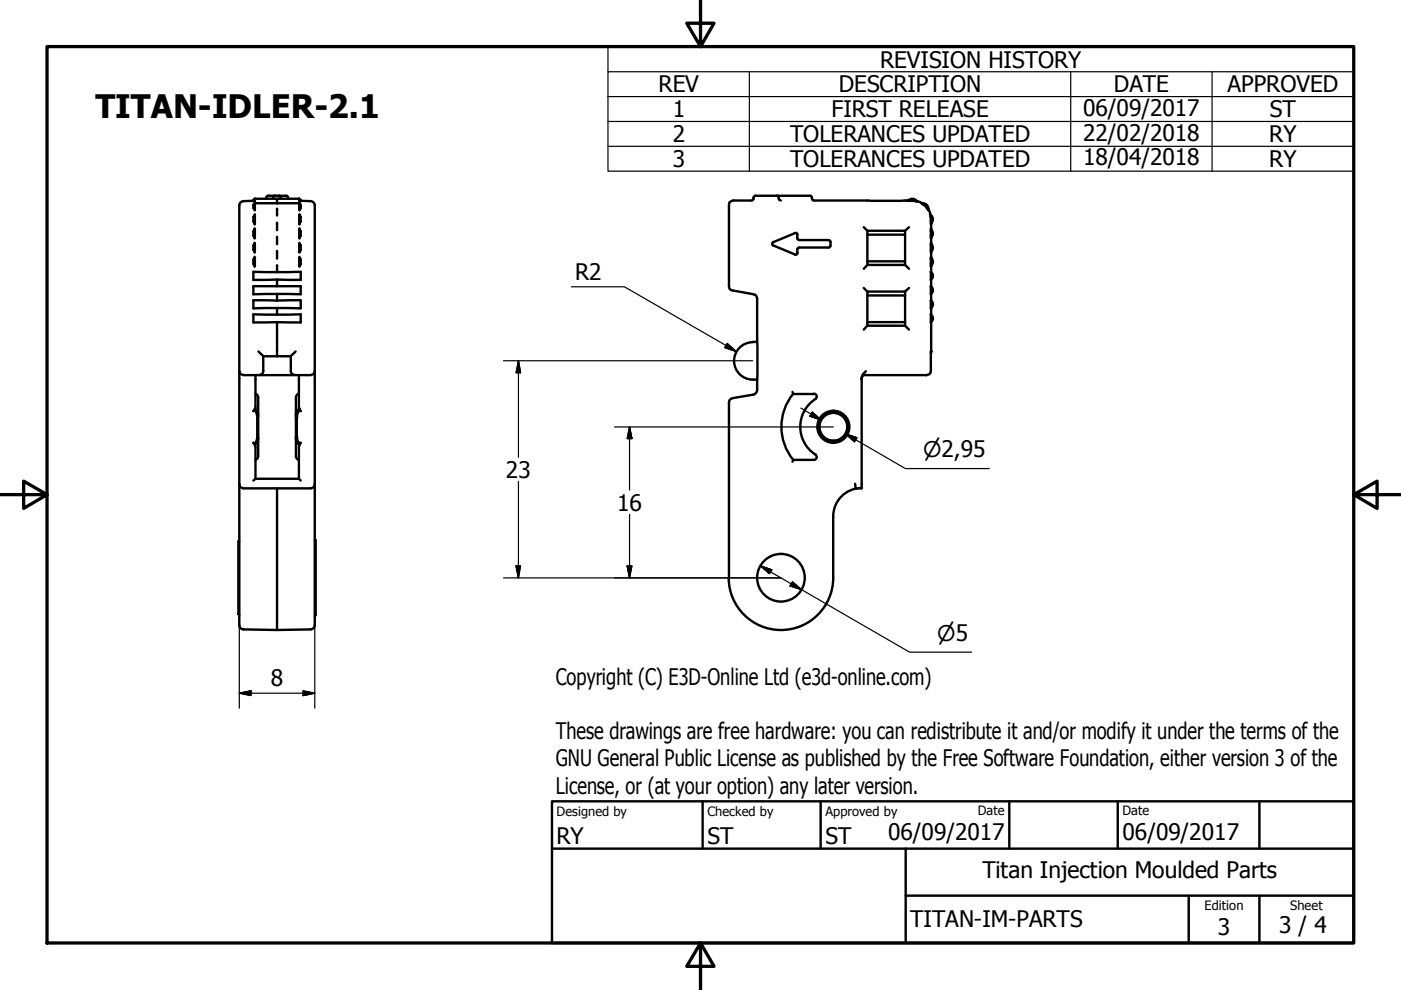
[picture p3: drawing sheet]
<svg xmlns="http://www.w3.org/2000/svg" width="297mm" height="210mm" viewBox="0 0 297 210" stroke-linecap="round" stroke-linejoin="round" font-family="sans-serif">
<!-- layer: Visible (ISO) -->
<g fill="none" stroke="#000" stroke-width=".51">
<path d="M50.7 43.5v89.1M53.7 42.6h-2.1a.92 .92 0 0 0-.9 1M53.7 43.4l.3-.3v1.5l-.3-.5zM53.7 42.4l.3-.3v.7l-.3-.2zM54 54.5v2.1l-.3-.6v-1zM54 51.5v2.1l-.3-.6v-1zM54 48.4v2.2l-.3-.6v-.9l.3-.4zM54 45.4v2.2l-.3-.6v-1zM54 43.1v.1M54 43.1h9.4M54 42.1h9.4M56.5 41.9v.2"/>
<path d="M56.8 41.5h3.8M56.9 41.5l-.4 .2v.2M57.9 41.9v.2M58.3 41.5l-.3 .2-.1 .2M58.7 57.7l5.1-.1v1.7h-5.1M58.7 57.7l-5-.1v1.7h5M58.7 42.5v.6M58.7 44.2v1.5M58.7 47.2v1.6M58.7 50.2v1.6M58.7 53.2v1.6M58.7 56.2v1.5"/>
<path d="M58.7 59.3v1.4M59.2 41.5l.2 .1 .2 .3M59.6 41.9v.2M60.7 41.5l.2 .1 .2 .3M61 41.9v.2M63.4 43.1l.4 .3v.7l-.3 .5zM63.4 43.1v.1M63.4 42.1l.4 .3v.2l-.3 .2zM63.5 54.5l.3 .5v1l-.3 .6zM63.5 51.5l.3 .5v1l-.3 .6zM63.5 48.4l.3 .7v.9l-.3 .6zM63.5 45.4a1.59 1.59 0 0 1 0 1.9v.3z"/>
<path d="M63.8 42.6h2a.92 .92 0 0 1 .9 1M66.7 43.5v89.1M159.8 41.9l-.2 .5-.2 .1h-4l-.8 .5v17.7v.4l.3 .3 4.9 1 .3 .1 .3 .3 .1 .5v9.2M160.1 41.5h11.6M160.2 41.5l-.4 .2v.2M164 51.3l-.3 .2 .1 .5 4.7 2a.41 .41 0 0 0 .6-.4M164.8 41.5l.2 .1 .2 .3M165.1 41.9l.1 .5 .3 .1M168.5 49.4l-4.5 1.9M168.5 49.4a.41 .41 0 0 1 .6 .4M169 49.8v.7M169 52.9v.7"/>
<path d="M169 50.5l.2 .3 .3 .1h6.2l.2 .1 .2 .3M171.7 41.5l.4 .2v.2M172.1 41.9l.2 .5 .2 .1 14.2 .1a25.3 25.3 0 0 0 6-.2l-.4 .2h1.1M176.1 52.1l-.2 .3-.3 .1h-6.2l-.3 .2-.1 .2M176.1 51.3v.8M183.1 48.2l.8 .7M183.9 48.9h8v7.3h-8zM183.9 56.2l-.8 .8M183.9 55.4h8M183.9 49.8h8M191.9 56.2l.8 .8M192.7 48.2l-.8 .7"/>
<path d="M192.8 42.4a1.15 1.15 0 0 1 1.7 .4l-.6-.2M193 42.6a.73 .73 0 0 1 1 0M193.5 42.6h.5M194.2 42.5l.2 .1M194.5 42.6l1 .5M195.5 43.1h.2M195.8 43.1h-.5a3.3 3.3 0 0 1 1.5 1.5v-.5M195.8 43.2l.7 .2 .3 .8M195.8 43.4l.5 .2 .2 .6M196.8 44.2l.6 1.5M197.3 46l-.1-.6 .2 .3a.94 .94 0 0 1 .1 1.5M197.3 59.3a.98 .98 0 0 0 0-1.7l.1 1.7"/>
<path d="M197.4 55a.73 .73 0 0 1 0 1M197.4 52a.73 .73 0 0 1 0 1M197.4 49a.73 .73 0 0 1 0 1M197.4 46.5l-.1-.5a.73 .73 0 0 1 .1 1M197.4 53v-1.5l.1 .3a.98 .98 0 0 1 0 1.4M197.4 53v.6l.1-.4M197.4 47v.6l.1-.4-.1 .3 .1 1.3-.1-.4v2.2l.1-.4M197.4 46.5v.5M197.4 59.3v1.4M197.5 54.8a1.36 1.36 0 0 1-.1 1.8v-1.6M197.5 48.9a.98 .98 0 0 1 0 1.3M197.5 53.2l-.1 .3 .1 1.3-.1-.3v.5"/>
<path d="M197.5 50.2l-.1 .3 .1 1.3M197.5 56.2l-.1 1.5M50.7 78.7a.79 .79 0 0 0 .8 .8M51.6 79.5h14.3M53.7 66.6h10.1v1.8h-10.1zM54.2 79.5v6.8l-.2 .4M54.8 74.5l1 1M55.8 78.7a.79 .79 0 0 1-.8 .8M55.8 75.5v3.2M55.8 75.5h2.9M58.7 68.3v7.2h3M58.7 60.7h5.1v1.7l-5.1-.1"/>
<path d="M58.7 63.7h5.1v1.7l-5.1-.1M58.7 63.7h-5v1.7l5-.1M58.7 60.7h-5v1.7l5-.1M58.7 62.3v1.4M58.7 65.3v1.4M61.7 78.7a.79 .79 0 0 0 .8 .8M61.7 75.5v3.2M62.7 74.5l-1 1M63.4 79.5v6.8l.1 .4M66.7 78.7a.79 .79 0 0 1-.8 .8M159.6 72.5h.9M159.6 72.6a4 4 0 0 0-3.9 4.4 4 4 0 0 0 4.8 3.5"/>
<path d="M160.5 72.5v8M183.1 61.1l.8 .7M183.5 79.5a.92 .92 0 0 0-.9 .9M183.6 78.7l-.7 .6-.2 .9v23.3h-1.3l-.1-.9M183.6 79.5h12.9M183.9 69.1l-.8 .8M183.9 62.6h8M183.9 68.3h8M191.9 61.8h-8v7.3h8M191.9 69.1l.8 .8M191.9 61.8v7.3M192.7 61.1l-.8 .7"/>
<path d="M197.3 66.7a.98 .98 0 0 1 0 1.6M197.3 63.7a.98 .98 0 0 1 0 1.7zM197.3 60.7a.98 .98 0 0 1 0 1.7zM197.4 78.7a.79 .79 0 0 1-.8 .8M197.4 66.6v1.8M197.4 74.5v4.2M197.4 62.3v1.4M197.4 65.3v1.4M197.4 68.3v6.6M54 86.7l-.3 .5 .3-.2a1.99 1.99 0 0 1 .5 1.9v3.3a1.77 1.77 0 0 1-.5 1.8l-.3-.1 .5 .8v6.8M54 86.7l.5 .3 .2 .4v.8M54.1 83.5a.79 .79 0 0 1 .6 .8v3.9"/>
<path d="M54.7 88.2v8.5a.79 .79 0 0 1-.6 .8M54.7 92.7a1.42 1.42 0 0 1-.7 1.6M62.7 92.7v4a.79 .79 0 0 0 .6 .8M62.7 92.7l.1 .9 .2 .4 .5 .3M63.3 83.5a.79 .79 0 0 0-.6 .8v8.4M63.5 86.7l.3 .5-.2-.2-.2 .2-.3 .5-.2 1.2 .2 4.5 .3 .5h.4l-.4 .8v6.8M63.5 86.7l-.5 .3-.2 .4-.1 .8M160.5 80.5v2.3l-.4 .7-.3 .2-4.5 .7-.7 .5v.4v37.2M168 83.1l.2 .4h4.4M168.2 83.5a11 11 0 0 0 0 14M172.6 83.5a.61 .61 0 0 1 .5 .4 .61 .61 0 0 1-.2 .7 7.1 7.1 0 0 0 .2 12 .6 .6 0 0 1-.5 .9h-4.4l-.2 .4M50.5 114.8v15.4"/>
<path d="M50.7 102.6a.92 .92 0 0 0 1 .9M50.7 114.7l-.2 .1M53.7 101.9l.5-.4h9.2l.4 .4M58.7 103.5v30.1M66.7 114.5l.2 .1v15.8M66.7 115.4h.2M66.7 102.6a.92 .92 0 0 1-.9 .9h-14.2M176.7 109.5v13M182.7 103.5a6 6 0 0 0-6 6M50.5 130.2l.1 .1M50.6 130.3h.1M50.6 130.3l.1 .1"/>
<path d="M50.7 132.5a.92 .92 0 0 0 .9 .9l7.1 .2 7.1-.2a.92 .92 0 0 0 .9-.9M66.9 130.4l-.2 .2M154.5 122.5a11.1 11.1 0 0 0 11.1 11.1 11.1 11.1 0 0 0 11.1-11.1"/>
<circle cx="176.7" cy="90.5" r="3.4"/>
<circle cx="176.7" cy="90.5" r="3"/>
<circle cx="176.7" cy="90.5" r="2.95"/>
<circle cx="165.6" cy="122.5" r="5"/>
</g>
<g fill="#000">
<circle cx="58.7" cy="42.1" r=".25"/>
<circle cx="58.7" cy="43.1" r=".25"/>
<circle cx="197.4" cy="74.5" r=".25"/>
</g>
<!-- layer: Border (ISO) -->
<path d="M148.5 -.1v10l-2.9-5h5.8l-2.9 5M10 9.9h277v190h-277zM0 104.9h10l-5-2.9v5.8l5-2.9M287 104.9l5 2.9v-5.8l-5 2.9h10M148.5 199.9l2.9 5h-5.8l2.9-5v10" fill="none" stroke="#000" stroke-width=".7"/>
<!-- layer: Title (ISO) -->
<path d="M117 169.9h170v30h-170zM117 179.9h170M149 169.9v10M174 169.9v10M192 179.9v20M214 169.9v10M237 169.9v10M267 169.9v10M192 189.9h95M252 189.9v10M267 189.9v10" fill="none" stroke="#000" stroke-width=".51"/>
<!-- layer: Symbol (ISO) -->
<path d="M128.9 15.2v-5.3h158.1v5.3M158.9 15.2v21.1M227 15.2v21.1M257 15.2v21.1M287 15.2h-158.1v5.3M287 15.2v21.1h-158.1v-15.8M128.9 20.5h158.1M128.9 25.8h158.1M128.9 31h158.1" fill="none" stroke="#000" stroke-width=".25"/>
<!-- layer: Dimension (ISO) -->
<g fill="none" stroke="#000" stroke-width=".25">
<path d="M106.7 76.5h52.9M109.9 76.5l.5 2.5h-1zM109.9 76.5v20.4M121.2 60.8h11.2l23.7 13.7M154.2 72.8l1.9 1.7-2.4-.8zM130.3 90.5h46.4M133.5 90.5l.5 2.5h-1zM133.5 90.5v13.4M169.8 86.5l4.3 2.6M172.2 87.3l1.9 1.8-2.4-.9zM179.3 92l2.4 .8-.5 .9zM181.4 93.3l-2.1-1.3 12.7 7.3h17.7"/>
<path d="M109.4 120h1l-.5 2.5zM109.9 102.1v20.4M133 120h1l-.5 2.5zM133.5 109.1v13.4M161.2 120l2.4 .8-.5 .8zM161.2 120l31.6 18.3h13.2M50.7 122.5v27.6M66.7 122.5v27.6M106.7 122.5h58.9M168 123.4l1.9 1.6-2.4-.8zM50.7 147l2.5-.5v1zM50.7 147h16"/>
<path d="M64.3 146.5l2.4 .5-2.4 .5z"/>
</g>
<g fill="#000" stroke="#000" stroke-width=".25">
<path d="M109.9 76.5l.5 2.5zM109.9 76.5l.5 2.5h-1zM153.7 73.7l2.4 .8zM154.2 72.8l1.9 1.7-2.4-.8zM133.5 90.5l.5 2.5zM133.5 90.5l.5 2.5h-1zM171.7 88.2l2.4 .9zM172.2 87.3l1.9 1.8-2.4-.9zM179.3 92l2.4 .8zM179.3 92l2.4 .8-.5 .9zM109.4 120l.5 2.5zM109.4 120h1l-.5 2.5z"/>
<path d="M133 120l.5 2.5zM133 120h1l-.5 2.5zM161.2 120l2.4 .8zM161.2 120l2.4 .8-.5 .8zM167.5 124.2l2.4 .8zM168 123.4l1.9 1.6-2.4-.8zM50.7 147l2.5-.5zM50.7 147l2.5-.5v1zM64.3 147.5l2.4-.5zM64.3 146.5l2.4 .5-2.4 .5z"/>
</g>
<text font-size="6.9" x="20.3" y="25.1">TITAN-IDLER-2.1</text>
<g font-size="4.8">
<text x="186.6" y="14.3">REVISION HISTORY</text>
<text x="139.6" y="19.6">REV</text>
<text x="177.9" y="19.6">DESCRIPTION</text>
<text x="236.2" y="19.6">DATE</text>
<text x="260.3" y="19.6">APPROVED</text>
<text x="142.6" y="24.9">1</text>
<text x="176.3" y="24.9">FIRST RELEASE</text>
<text x="229.7" y="24.5">06/09/2017</text>
<text x="229.7" y="29.8">22/02/2018</text>
<text x="269.2" y="24.9">ST</text>
<text x="142.6" y="30.2">2</text>
<text x="142.6" y="35.4">3</text>
<text x="167.5" y="30.1">TOLERANCES UPDATED</text>
<text x="167.5" y="35.4">TOLERANCES UPDATED</text>
<text x="229.7" y="35.1">18/04/2018</text>
<text x="269.1" y="30.1">RY</text>
<text x="269.1" y="35.4">RY</text>
<text x="121.9" y="59.3">R2</text>
<text x="107.3" y="101.3">23</text>
<text x="130.9" y="108.2">16</text>
<text x="57.4" y="145.4">8</text>
<text x="117.9" y="145.2">Copyright (C) E3D-Online Ltd (e3d-online.com)</text>
<text x="117.9" y="156.7">These drawings are free hardware: you can redistribute it and/or modify it under the terms of the</text>
<text x="117.9" y="162.5">GNU General Public License as published by the Free Software Foundation, either version 3 of the</text>
<text x="117.9" y="168.2">License, or (at your option) any later version.</text>
<text x="118" y="178.9">RY</text>
<text x="150" y="178.9">ST</text>
<text x="175" y="178.9">ST</text>
<text x="188.3" y="178.2">06/09/2017</text>
<text x="238" y="178.2">06/09/2017</text>
<text x="208.3" y="186.2">Titan Injection Moulded Parts</text>
<text x="193" y="196.6">TITAN-IM-PARTS</text>
<text x="271.2" y="197.8">3 / 4</text>
<text x="258.2" y="198.2">3</text>
</g>
<g font-size="4.6">
<text x="195.7" y="96.9">⌀2,95</text>
<text x="198.7" y="135.9">⌀5</text>
</g>
<g font-size="2.7">
<text x="118" y="173">Designed by</text>
<text x="150" y="173">Checked by</text>
<text x="175" y="173">Approved by</text>
<text x="207.3" y="172.9">Date</text>
<text x="238" y="172.9">Date</text>
<text x="255.4" y="193">Edition</text>
<text x="273.6" y="193">Sheet</text>
</g>
</svg>
